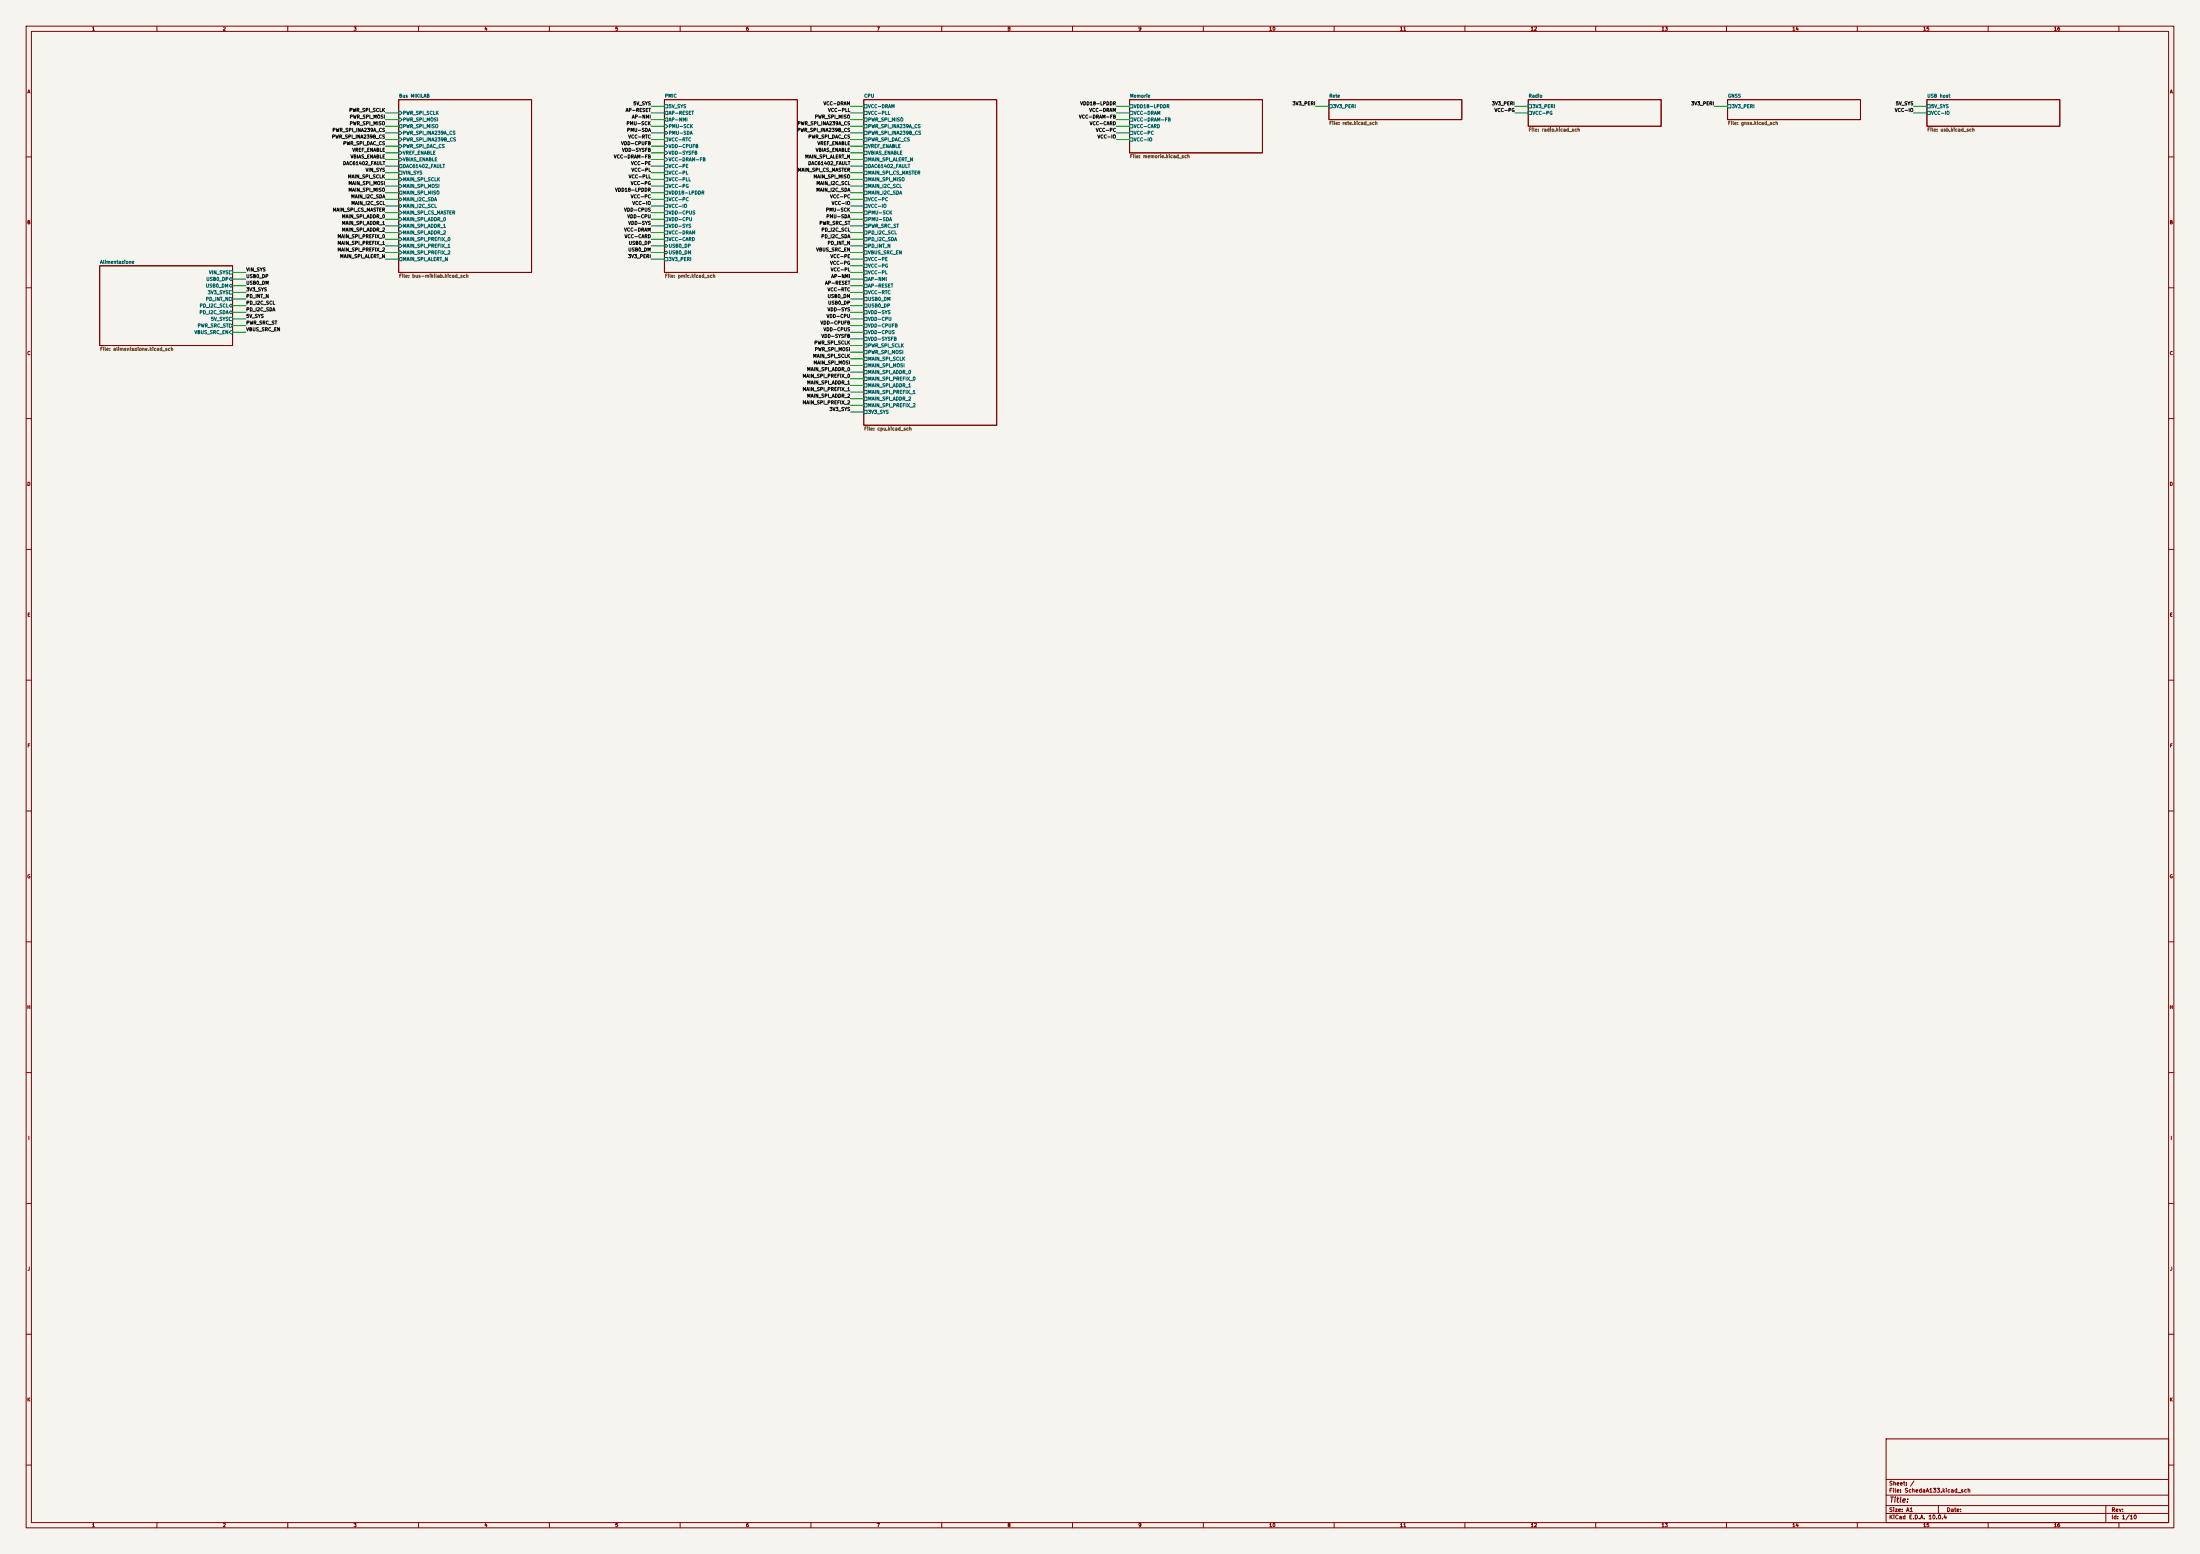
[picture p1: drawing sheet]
(kicad_sch
 (version 20260306)
 (generator "eeschema")
 (generator_version "10.0")
 (paper "A1")
 (lib_symbols)
 
    (sheet (at 152.4 38.1) (size 50.8 66.04) (exclude_from_sim no) (in_bom yes) (on_board yes) (dnp no) (fields_autoplaced yes) (stroke (width 0.1524) (type solid)) (fill (color 0 0 0 0)) (property "Sheetname" "Bus MIKILAB" (at 152.4 37.39 0) (effects (font (size 1.27 1.27)) (justify left bottom))) (property "Sheetfile" "bus-mikilab.kicad_sch" (at 152.4 104.72 0) (effects (font (size 1.27 1.27)) (justify left top))) (pin "PWR_SPI_SCLK" input (at 152.40 43.18 180) (effects (font (size 1.27 1.27)) (justify left))) (pin "PWR_SPI_MOSI" input (at 152.40 45.72 180) (effects (font (size 1.27 1.27)) (justify left))) (pin "PWR_SPI_MISO" output (at 152.40 48.26 180) (effects (font (size 1.27 1.27)) (justify left))) (pin "PWR_SPI_INA239A_CS" input (at 152.40 50.80 180) (effects (font (size 1.27 1.27)) (justify left))) (pin "PWR_SPI_INA239B_CS" input (at 152.40 53.34 180) (effects (font (size 1.27 1.27)) (justify left))) (pin "PWR_SPI_DAC_CS" input (at 152.40 55.88 180) (effects (font (size 1.27 1.27)) (justify left))) (pin "VREF_ENABLE" input (at 152.40 58.42 180) (effects (font (size 1.27 1.27)) (justify left))) (pin "VBIAS_ENABLE" input (at 152.40 60.96 180) (effects (font (size 1.27 1.27)) (justify left))) (pin "DAC61402_FAULT" output (at 152.40 63.50 180) (effects (font (size 1.27 1.27)) (justify left))) (pin "VIN_SYS" passive (at 152.40 66.04 180) (effects (font (size 1.27 1.27)) (justify left))) (pin "MAIN_SPI_SCLK" input (at 152.40 68.58 180) (effects (font (size 1.27 1.27)) (justify left))) (pin "MAIN_SPI_MOSI" input (at 152.40 71.12 180) (effects (font (size 1.27 1.27)) (justify left))) (pin "MAIN_SPI_MISO" output (at 152.40 73.66 180) (effects (font (size 1.27 1.27)) (justify left))) (pin "MAIN_I2C_SDA" bidirectional (at 152.40 76.20 180) (effects (font (size 1.27 1.27)) (justify left))) (pin "MAIN_I2C_SCL" bidirectional (at 152.40 78.74 180) (effects (font (size 1.27 1.27)) (justify left))) (pin "MAIN_SPI_CS_MASTER" input (at 152.40 81.28 180) (effects (font (size 1.27 1.27)) (justify left))) (pin "MAIN_SPI_ADDR_0" input (at 152.40 83.82 180) (effects (font (size 1.27 1.27)) (justify left))) (pin "MAIN_SPI_ADDR_1" input (at 152.40 86.36 180) (effects (font (size 1.27 1.27)) (justify left))) (pin "MAIN_SPI_ADDR_2" input (at 152.40 88.90 180) (effects (font (size 1.27 1.27)) (justify left))) (pin "MAIN_SPI_PREFIX_0" input (at 152.40 91.44 180) (effects (font (size 1.27 1.27)) (justify left))) (pin "MAIN_SPI_PREFIX_1" input (at 152.40 93.98 180) (effects (font (size 1.27 1.27)) (justify left))) (pin "MAIN_SPI_PREFIX_2" input (at 152.40 96.52 180) (effects (font (size 1.27 1.27)) (justify left))) (pin "MAIN_SPI_ALERT_N" output (at 152.40 99.06 180) (effects (font (size 1.27 1.27)) (justify left))))
 (sheet (at 38.1 101.6) (size 50.8 30.48) (exclude_from_sim no) (in_bom yes) (on_board yes) (dnp no) (fields_autoplaced yes) (stroke (width 0.1524) (type solid)) (fill (color 0 0 0 0)) (property "Sheetname" "Alimentazione" (at 38.1 100.89 0) (effects (font (size 1.27 1.27)) (justify left bottom))) (property "Sheetfile" "alimentazione.kicad_sch" (at 38.1 132.66 0) (effects (font (size 1.27 1.27)) (justify left top))) (pin "VIN_SYS" passive (at 88.90 104.14 0) (effects (font (size 1.27 1.27)) (justify right))) (pin "USB0_DP" bidirectional (at 88.90 106.68 0) (effects (font (size 1.27 1.27)) (justify right))) (pin "USB0_DM" bidirectional (at 88.90 109.22 0) (effects (font (size 1.27 1.27)) (justify right))) (pin "3V3_SYS" passive (at 88.90 111.76 0) (effects (font (size 1.27 1.27)) (justify right))) (pin "PD_INT_N" output (at 88.90 114.30 0) (effects (font (size 1.27 1.27)) (justify right))) (pin "PD_I2C_SCL" bidirectional (at 88.90 116.84 0) (effects (font (size 1.27 1.27)) (justify right))) (pin "PD_I2C_SDA" bidirectional (at 88.90 119.38 0) (effects (font (size 1.27 1.27)) (justify right))) (pin "5V_SYS" passive (at 88.90 121.92 0) (effects (font (size 1.27 1.27)) (justify right))) (pin "PWR_SRC_ST" output (at 88.90 124.46 0) (effects (font (size 1.27 1.27)) (justify right))) (pin "VBUS_SRC_EN" input (at 88.90 127.00 0) (effects (font (size 1.27 1.27)) (justify right))))
 (wire (pts (xy 88.90 104.14) (xy 93.98 104.14)) (stroke (width 0) (type default)))
 (label "VIN_SYS" (at 93.98 104.14 0) (effects (font (size 1.27 1.27)) (justify left bottom)))
 (wire (pts (xy 88.90 106.68) (xy 93.98 106.68)) (stroke (width 0) (type default)))
 (label "USB0_DP" (at 93.98 106.68 0) (effects (font (size 1.27 1.27)) (justify left bottom)))
 (wire (pts (xy 88.90 109.22) (xy 93.98 109.22)) (stroke (width 0) (type default)))
 (label "USB0_DM" (at 93.98 109.22 0) (effects (font (size 1.27 1.27)) (justify left bottom)))
 (wire (pts (xy 88.90 111.76) (xy 93.98 111.76)) (stroke (width 0) (type default)))
 (label "3V3_SYS" (at 93.98 111.76 0) (effects (font (size 1.27 1.27)) (justify left bottom)))
 (wire (pts (xy 88.90 114.30) (xy 93.98 114.30)) (stroke (width 0) (type default)))
 (label "PD_INT_N" (at 93.98 114.30 0) (effects (font (size 1.27 1.27)) (justify left bottom)))
 (wire (pts (xy 88.90 116.84) (xy 93.98 116.84)) (stroke (width 0) (type default)))
 (label "PD_I2C_SCL" (at 93.98 116.84 0) (effects (font (size 1.27 1.27)) (justify left bottom)))
 (wire (pts (xy 88.90 119.38) (xy 93.98 119.38)) (stroke (width 0) (type default)))
 (label "PD_I2C_SDA" (at 93.98 119.38 0) (effects (font (size 1.27 1.27)) (justify left bottom)))
 (wire (pts (xy 88.90 121.92) (xy 93.98 121.92)) (stroke (width 0) (type default)))
 (label "5V_SYS" (at 93.98 121.92 0) (effects (font (size 1.27 1.27)) (justify left bottom)))
 (wire (pts (xy 88.90 124.46) (xy 93.98 124.46)) (stroke (width 0) (type default)))
 (label "PWR_SRC_ST" (at 93.98 124.46 0) (effects (font (size 1.27 1.27)) (justify left bottom)))
 (wire (pts (xy 88.90 127.00) (xy 93.98 127.00)) (stroke (width 0) (type default)))
 (label "VBUS_SRC_EN" (at 93.98 127.00 0) (effects (font (size 1.27 1.27)) (justify left bottom)))
 
 
 (wire (pts (xy 152.40 43.18) (xy 147.32 43.18)) (stroke (width 0) (type default)))
 (label "PWR_SPI_SCLK" (at 147.32 43.18 180) (effects (font (size 1.27 1.27)) (justify right bottom)))
 (wire (pts (xy 152.40 45.72) (xy 147.32 45.72)) (stroke (width 0) (type default)))
 (label "PWR_SPI_MOSI" (at 147.32 45.72 180) (effects (font (size 1.27 1.27)) (justify right bottom)))
 (wire (pts (xy 152.40 48.26) (xy 147.32 48.26)) (stroke (width 0) (type default)))
 (label "PWR_SPI_MISO" (at 147.32 48.26 180) (effects (font (size 1.27 1.27)) (justify right bottom)))
 (wire (pts (xy 152.40 50.80) (xy 147.32 50.80)) (stroke (width 0) (type default)))
 (label "PWR_SPI_INA239A_CS" (at 147.32 50.80 180) (effects (font (size 1.27 1.27)) (justify right bottom)))
 (wire (pts (xy 152.40 53.34) (xy 147.32 53.34)) (stroke (width 0) (type default)))
 (label "PWR_SPI_INA239B_CS" (at 147.32 53.34 180) (effects (font (size 1.27 1.27)) (justify right bottom)))
 (wire (pts (xy 152.40 55.88) (xy 147.32 55.88)) (stroke (width 0) (type default)))
 (label "PWR_SPI_DAC_CS" (at 147.32 55.88 180) (effects (font (size 1.27 1.27)) (justify right bottom)))
 (wire (pts (xy 152.40 58.42) (xy 147.32 58.42)) (stroke (width 0) (type default)))
 (label "VREF_ENABLE" (at 147.32 58.42 180) (effects (font (size 1.27 1.27)) (justify right bottom)))
 (wire (pts (xy 152.40 60.96) (xy 147.32 60.96)) (stroke (width 0) (type default)))
 (label "VBIAS_ENABLE" (at 147.32 60.96 180) (effects (font (size 1.27 1.27)) (justify right bottom)))
 (wire (pts (xy 152.40 63.50) (xy 147.32 63.50)) (stroke (width 0) (type default)))
 (label "DAC61402_FAULT" (at 147.32 63.50 180) (effects (font (size 1.27 1.27)) (justify right bottom)))
 (wire (pts (xy 152.40 66.04) (xy 147.32 66.04)) (stroke (width 0) (type default)))
 (label "VIN_SYS" (at 147.32 66.04 180) (effects (font (size 1.27 1.27)) (justify right bottom)))
 (wire (pts (xy 152.40 68.58) (xy 147.32 68.58)) (stroke (width 0) (type default)))
 (label "MAIN_SPI_SCLK" (at 147.32 68.58 180) (effects (font (size 1.27 1.27)) (justify right bottom)))
 (wire (pts (xy 152.40 71.12) (xy 147.32 71.12)) (stroke (width 0) (type default)))
 (label "MAIN_SPI_MOSI" (at 147.32 71.12 180) (effects (font (size 1.27 1.27)) (justify right bottom)))
 (wire (pts (xy 152.40 73.66) (xy 147.32 73.66)) (stroke (width 0) (type default)))
 (label "MAIN_SPI_MISO" (at 147.32 73.66 180) (effects (font (size 1.27 1.27)) (justify right bottom)))
 (wire (pts (xy 152.40 76.20) (xy 147.32 76.20)) (stroke (width 0) (type default)))
 (label "MAIN_I2C_SDA" (at 147.32 76.20 180) (effects (font (size 1.27 1.27)) (justify right bottom)))
 (wire (pts (xy 152.40 78.74) (xy 147.32 78.74)) (stroke (width 0) (type default)))
 (label "MAIN_I2C_SCL" (at 147.32 78.74 180) (effects (font (size 1.27 1.27)) (justify right bottom)))
 (wire (pts (xy 152.40 81.28) (xy 147.32 81.28)) (stroke (width 0) (type default)))
 (label "MAIN_SPI_CS_MASTER" (at 147.32 81.28 180) (effects (font (size 1.27 1.27)) (justify right bottom)))
 (wire (pts (xy 152.40 83.82) (xy 147.32 83.82)) (stroke (width 0) (type default)))
 (label "MAIN_SPI_ADDR_0" (at 147.32 83.82 180) (effects (font (size 1.27 1.27)) (justify right bottom)))
 (wire (pts (xy 152.40 86.36) (xy 147.32 86.36)) (stroke (width 0) (type default)))
 (label "MAIN_SPI_ADDR_1" (at 147.32 86.36 180) (effects (font (size 1.27 1.27)) (justify right bottom)))
 (wire (pts (xy 152.40 88.90) (xy 147.32 88.90)) (stroke (width 0) (type default)))
 (label "MAIN_SPI_ADDR_2" (at 147.32 88.90 180) (effects (font (size 1.27 1.27)) (justify right bottom)))
 (wire (pts (xy 152.40 91.44) (xy 147.32 91.44)) (stroke (width 0) (type default)))
 (label "MAIN_SPI_PREFIX_0" (at 147.32 91.44 180) (effects (font (size 1.27 1.27)) (justify right bottom)))
 (wire (pts (xy 152.40 93.98) (xy 147.32 93.98)) (stroke (width 0) (type default)))
 (label "MAIN_SPI_PREFIX_1" (at 147.32 93.98 180) (effects (font (size 1.27 1.27)) (justify right bottom)))
 (wire (pts (xy 152.40 96.52) (xy 147.32 96.52)) (stroke (width 0) (type default)))
 (label "MAIN_SPI_PREFIX_2" (at 147.32 96.52 180) (effects (font (size 1.27 1.27)) (justify right bottom)))
 (wire (pts (xy 152.40 99.06) (xy 147.32 99.06)) (stroke (width 0) (type default)))
 (label "MAIN_SPI_ALERT_N" (at 147.32 99.06 180) (effects (font (size 1.27 1.27)) (justify right bottom)))
 (sheet (at 254.0 38.1) (size 50.8 66.04) (exclude_from_sim no) (in_bom yes) (on_board yes) (dnp no) (fields_autoplaced yes) (stroke (width 0.1524) (type solid)) (fill (color 0 0 0 0)) (property "Sheetname" "PMIC" (at 254.0 37.39 0) (effects (font (size 1.27 1.27)) (justify left bottom))) (property "Sheetfile" "pmic.kicad_sch" (at 254.0 104.72 0) (effects (font (size 1.27 1.27)) (justify left top))) (pin "5V_SYS" passive (at 254.00 40.64 180) (effects (font (size 1.27 1.27)) (justify left))) (pin "AP-RESET" output (at 254.00 43.18 180) (effects (font (size 1.27 1.27)) (justify left))) (pin "AP-NMI" output (at 254.00 45.72 180) (effects (font (size 1.27 1.27)) (justify left))) (pin "PMU-SCK" input (at 254.00 48.26 180) (effects (font (size 1.27 1.27)) (justify left))) (pin "PMU-SDA" bidirectional (at 254.00 50.80 180) (effects (font (size 1.27 1.27)) (justify left))) (pin "VCC-RTC" passive (at 254.00 53.34 180) (effects (font (size 1.27 1.27)) (justify left))) (pin "VDD-CPUFB" input (at 254.00 55.88 180) (effects (font (size 1.27 1.27)) (justify left))) (pin "VDD-SYSFB" input (at 254.00 58.42 180) (effects (font (size 1.27 1.27)) (justify left))) (pin "VCC-DRAM-FB" input (at 254.00 60.96 180) (effects (font (size 1.27 1.27)) (justify left))) (pin "VCC-PE" passive (at 254.00 63.50 180) (effects (font (size 1.27 1.27)) (justify left))) (pin "VCC-PL" passive (at 254.00 66.04 180) (effects (font (size 1.27 1.27)) (justify left))) (pin "VCC-PLL" passive (at 254.00 68.58 180) (effects (font (size 1.27 1.27)) (justify left))) (pin "VCC-PG" passive (at 254.00 71.12 180) (effects (font (size 1.27 1.27)) (justify left))) (pin "VDD18-LPDDR" passive (at 254.00 73.66 180) (effects (font (size 1.27 1.27)) (justify left))) (pin "VCC-PC" passive (at 254.00 76.20 180) (effects (font (size 1.27 1.27)) (justify left))) (pin "VCC-IO" passive (at 254.00 78.74 180) (effects (font (size 1.27 1.27)) (justify left))) (pin "VDD-CPUS" passive (at 254.00 81.28 180) (effects (font (size 1.27 1.27)) (justify left))) (pin "VDD-CPU" passive (at 254.00 83.82 180) (effects (font (size 1.27 1.27)) (justify left))) (pin "VDD-SYS" passive (at 254.00 86.36 180) (effects (font (size 1.27 1.27)) (justify left))) (pin "VCC-DRAM" passive (at 254.00 88.90 180) (effects (font (size 1.27 1.27)) (justify left))) (pin "VCC-CARD" passive (at 254.00 91.44 180) (effects (font (size 1.27 1.27)) (justify left))) (pin "USB0_DP" bidirectional (at 254.00 93.98 180) (effects (font (size 1.27 1.27)) (justify left))) (pin "USB0_DM" bidirectional (at 254.00 96.52 180) (effects (font (size 1.27 1.27)) (justify left))) (pin "3V3_PERI" passive (at 254.00 99.06 180) (effects (font (size 1.27 1.27)) (justify left))))
 (wire (pts (xy 254.00 40.64) (xy 248.92 40.64)) (stroke (width 0) (type default)))
 (label "5V_SYS" (at 248.92 40.64 180) (effects (font (size 1.27 1.27)) (justify right bottom)))
 (wire (pts (xy 254.00 43.18) (xy 248.92 43.18)) (stroke (width 0) (type default)))
 (label "AP-RESET" (at 248.92 43.18 180) (effects (font (size 1.27 1.27)) (justify right bottom)))
 (wire (pts (xy 254.00 45.72) (xy 248.92 45.72)) (stroke (width 0) (type default)))
 (label "AP-NMI" (at 248.92 45.72 180) (effects (font (size 1.27 1.27)) (justify right bottom)))
 (wire (pts (xy 254.00 48.26) (xy 248.92 48.26)) (stroke (width 0) (type default)))
 (label "PMU-SCK" (at 248.92 48.26 180) (effects (font (size 1.27 1.27)) (justify right bottom)))
 (wire (pts (xy 254.00 50.80) (xy 248.92 50.80)) (stroke (width 0) (type default)))
 (label "PMU-SDA" (at 248.92 50.80 180) (effects (font (size 1.27 1.27)) (justify right bottom)))
 (wire (pts (xy 254.00 53.34) (xy 248.92 53.34)) (stroke (width 0) (type default)))
 (label "VCC-RTC" (at 248.92 53.34 180) (effects (font (size 1.27 1.27)) (justify right bottom)))
 (wire (pts (xy 254.00 55.88) (xy 248.92 55.88)) (stroke (width 0) (type default)))
 (label "VDD-CPUFB" (at 248.92 55.88 180) (effects (font (size 1.27 1.27)) (justify right bottom)))
 (wire (pts (xy 254.00 58.42) (xy 248.92 58.42)) (stroke (width 0) (type default)))
 (label "VDD-SYSFB" (at 248.92 58.42 180) (effects (font (size 1.27 1.27)) (justify right bottom)))
 (wire (pts (xy 254.00 60.96) (xy 248.92 60.96)) (stroke (width 0) (type default)))
 (label "VCC-DRAM-FB" (at 248.92 60.96 180) (effects (font (size 1.27 1.27)) (justify right bottom)))
 (wire (pts (xy 254.00 63.50) (xy 248.92 63.50)) (stroke (width 0) (type default)))
 (label "VCC-PE" (at 248.92 63.50 180) (effects (font (size 1.27 1.27)) (justify right bottom)))
 (wire (pts (xy 254.00 66.04) (xy 248.92 66.04)) (stroke (width 0) (type default)))
 (label "VCC-PL" (at 248.92 66.04 180) (effects (font (size 1.27 1.27)) (justify right bottom)))
 (wire (pts (xy 254.00 68.58) (xy 248.92 68.58)) (stroke (width 0) (type default)))
 (label "VCC-PLL" (at 248.92 68.58 180) (effects (font (size 1.27 1.27)) (justify right bottom)))
 (wire (pts (xy 254.00 71.12) (xy 248.92 71.12)) (stroke (width 0) (type default)))
 (label "VCC-PG" (at 248.92 71.12 180) (effects (font (size 1.27 1.27)) (justify right bottom)))
 (wire (pts (xy 254.00 73.66) (xy 248.92 73.66)) (stroke (width 0) (type default)))
 (label "VDD18-LPDDR" (at 248.92 73.66 180) (effects (font (size 1.27 1.27)) (justify right bottom)))
 (wire (pts (xy 254.00 76.20) (xy 248.92 76.20)) (stroke (width 0) (type default)))
 (label "VCC-PC" (at 248.92 76.20 180) (effects (font (size 1.27 1.27)) (justify right bottom)))
 (wire (pts (xy 254.00 78.74) (xy 248.92 78.74)) (stroke (width 0) (type default)))
 (label "VCC-IO" (at 248.92 78.74 180) (effects (font (size 1.27 1.27)) (justify right bottom)))
 (wire (pts (xy 254.00 81.28) (xy 248.92 81.28)) (stroke (width 0) (type default)))
 (label "VDD-CPUS" (at 248.92 81.28 180) (effects (font (size 1.27 1.27)) (justify right bottom)))
 (wire (pts (xy 254.00 83.82) (xy 248.92 83.82)) (stroke (width 0) (type default)))
 (label "VDD-CPU" (at 248.92 83.82 180) (effects (font (size 1.27 1.27)) (justify right bottom)))
 (wire (pts (xy 254.00 86.36) (xy 248.92 86.36)) (stroke (width 0) (type default)))
 (label "VDD-SYS" (at 248.92 86.36 180) (effects (font (size 1.27 1.27)) (justify right bottom)))
 (wire (pts (xy 254.00 88.90) (xy 248.92 88.90)) (stroke (width 0) (type default)))
 (label "VCC-DRAM" (at 248.92 88.90 180) (effects (font (size 1.27 1.27)) (justify right bottom)))
 (wire (pts (xy 254.00 91.44) (xy 248.92 91.44)) (stroke (width 0) (type default)))
 (label "VCC-CARD" (at 248.92 91.44 180) (effects (font (size 1.27 1.27)) (justify right bottom)))
 (wire (pts (xy 254.00 93.98) (xy 248.92 93.98)) (stroke (width 0) (type default)))
 (label "USB0_DP" (at 248.92 93.98 180) (effects (font (size 1.27 1.27)) (justify right bottom)))
 (wire (pts (xy 254.00 96.52) (xy 248.92 96.52)) (stroke (width 0) (type default)))
 (label "USB0_DM" (at 248.92 96.52 180) (effects (font (size 1.27 1.27)) (justify right bottom)))
 (wire (pts (xy 254.00 99.06) (xy 248.92 99.06)) (stroke (width 0) (type default)))
 (label "3V3_PERI" (at 248.92 99.06 180) (effects (font (size 1.27 1.27)) (justify right bottom)))
 (sheet (at 330.2 38.1) (size 50.8 124.46) (exclude_from_sim no) (in_bom yes) (on_board yes) (dnp no) (fields_autoplaced yes) (stroke (width 0.1524) (type solid)) (fill (color 0 0 0 0)) (property "Sheetname" "CPU" (at 330.2 37.39 0) (effects (font (size 1.27 1.27)) (justify left bottom))) (property "Sheetfile" "cpu.kicad_sch" (at 330.2 163.14 0) (effects (font (size 1.27 1.27)) (justify left top))) (pin "VCC-DRAM" passive (at 330.20 40.64 180) (effects (font (size 1.27 1.27)) (justify left))) (pin "VCC-PLL" passive (at 330.20 43.18 180) (effects (font (size 1.27 1.27)) (justify left))) (pin "PWR_SPI_MISO" passive (at 330.20 45.72 180) (effects (font (size 1.27 1.27)) (justify left))) (pin "PWR_SPI_INA239A_CS" passive (at 330.20 48.26 180) (effects (font (size 1.27 1.27)) (justify left))) (pin "PWR_SPI_INA239B_CS" passive (at 330.20 50.80 180) (effects (font (size 1.27 1.27)) (justify left))) (pin "PWR_SPI_DAC_CS" passive (at 330.20 53.34 180) (effects (font (size 1.27 1.27)) (justify left))) (pin "VREF_ENABLE" passive (at 330.20 55.88 180) (effects (font (size 1.27 1.27)) (justify left))) (pin "VBIAS_ENABLE" passive (at 330.20 58.42 180) (effects (font (size 1.27 1.27)) (justify left))) (pin "MAIN_SPI_ALERT_N" passive (at 330.20 60.96 180) (effects (font (size 1.27 1.27)) (justify left))) (pin "DAC61402_FAULT" passive (at 330.20 63.50 180) (effects (font (size 1.27 1.27)) (justify left))) (pin "MAIN_SPI_CS_MASTER" passive (at 330.20 66.04 180) (effects (font (size 1.27 1.27)) (justify left))) (pin "MAIN_SPI_MISO" passive (at 330.20 68.58 180) (effects (font (size 1.27 1.27)) (justify left))) (pin "MAIN_I2C_SCL" passive (at 330.20 71.12 180) (effects (font (size 1.27 1.27)) (justify left))) (pin "MAIN_I2C_SDA" passive (at 330.20 73.66 180) (effects (font (size 1.27 1.27)) (justify left))) (pin "VCC-PC" passive (at 330.20 76.20 180) (effects (font (size 1.27 1.27)) (justify left))) (pin "VCC-IO" passive (at 330.20 78.74 180) (effects (font (size 1.27 1.27)) (justify left))) (pin "PMU-SCK" passive (at 330.20 81.28 180) (effects (font (size 1.27 1.27)) (justify left))) (pin "PMU-SDA" passive (at 330.20 83.82 180) (effects (font (size 1.27 1.27)) (justify left))) (pin "PWR_SRC_ST" passive (at 330.20 86.36 180) (effects (font (size 1.27 1.27)) (justify left))) (pin "PD_I2C_SCL" passive (at 330.20 88.90 180) (effects (font (size 1.27 1.27)) (justify left))) (pin "PD_I2C_SDA" passive (at 330.20 91.44 180) (effects (font (size 1.27 1.27)) (justify left))) (pin "PD_INT_N" passive (at 330.20 93.98 180) (effects (font (size 1.27 1.27)) (justify left))) (pin "VBUS_SRC_EN" passive (at 330.20 96.52 180) (effects (font (size 1.27 1.27)) (justify left))) (pin "VCC-PE" passive (at 330.20 99.06 180) (effects (font (size 1.27 1.27)) (justify left))) (pin "VCC-PG" passive (at 330.20 101.60 180) (effects (font (size 1.27 1.27)) (justify left))) (pin "VCC-PL" passive (at 330.20 104.14 180) (effects (font (size 1.27 1.27)) (justify left))) (pin "AP-NMI" passive (at 330.20 106.68 180) (effects (font (size 1.27 1.27)) (justify left))) (pin "AP-RESET" passive (at 330.20 109.22 180) (effects (font (size 1.27 1.27)) (justify left))) (pin "VCC-RTC" passive (at 330.20 111.76 180) (effects (font (size 1.27 1.27)) (justify left))) (pin "USB0_DM" passive (at 330.20 114.30 180) (effects (font (size 1.27 1.27)) (justify left))) (pin "USB0_DP" passive (at 330.20 116.84 180) (effects (font (size 1.27 1.27)) (justify left))) (pin "VDD-SYS" passive (at 330.20 119.38 180) (effects (font (size 1.27 1.27)) (justify left))) (pin "VDD-CPU" passive (at 330.20 121.92 180) (effects (font (size 1.27 1.27)) (justify left))) (pin "VDD-CPUFB" passive (at 330.20 124.46 180) (effects (font (size 1.27 1.27)) (justify left))) (pin "VDD-CPUS" passive (at 330.20 127.00 180) (effects (font (size 1.27 1.27)) (justify left))) (pin "VDD-SYSFB" passive (at 330.20 129.54 180) (effects (font (size 1.27 1.27)) (justify left))) (pin "PWR_SPI_SCLK" passive (at 330.20 132.08 180) (effects (font (size 1.27 1.27)) (justify left))) (pin "PWR_SPI_MOSI" passive (at 330.20 134.62 180) (effects (font (size 1.27 1.27)) (justify left))) (pin "MAIN_SPI_SCLK" passive (at 330.20 137.16 180) (effects (font (size 1.27 1.27)) (justify left))) (pin "MAIN_SPI_MOSI" passive (at 330.20 139.70 180) (effects (font (size 1.27 1.27)) (justify left))) (pin "MAIN_SPI_ADDR_0" passive (at 330.20 142.24 180) (effects (font (size 1.27 1.27)) (justify left))) (pin "MAIN_SPI_PREFIX_0" passive (at 330.20 144.78 180) (effects (font (size 1.27 1.27)) (justify left))) (pin "MAIN_SPI_ADDR_1" passive (at 330.20 147.32 180) (effects (font (size 1.27 1.27)) (justify left))) (pin "MAIN_SPI_PREFIX_1" passive (at 330.20 149.86 180) (effects (font (size 1.27 1.27)) (justify left))) (pin "MAIN_SPI_ADDR_2" passive (at 330.20 152.40 180) (effects (font (size 1.27 1.27)) (justify left))) (pin "MAIN_SPI_PREFIX_2" passive (at 330.20 154.94 180) (effects (font (size 1.27 1.27)) (justify left))) (pin "3V3_SYS" passive (at 330.20 157.48 180) (effects (font (size 1.27 1.27)) (justify left))))
 (wire (pts (xy 330.20 40.64) (xy 325.12 40.64)) (stroke (width 0) (type default)))
 (label "VCC-DRAM" (at 325.12 40.64 180) (effects (font (size 1.27 1.27)) (justify right bottom)))
 (wire (pts (xy 330.20 43.18) (xy 325.12 43.18)) (stroke (width 0) (type default)))
 (label "VCC-PLL" (at 325.12 43.18 180) (effects (font (size 1.27 1.27)) (justify right bottom)))
 (wire (pts (xy 330.20 45.72) (xy 325.12 45.72)) (stroke (width 0) (type default)))
 (label "PWR_SPI_MISO" (at 325.12 45.72 180) (effects (font (size 1.27 1.27)) (justify right bottom)))
 (wire (pts (xy 330.20 48.26) (xy 325.12 48.26)) (stroke (width 0) (type default)))
 (label "PWR_SPI_INA239A_CS" (at 325.12 48.26 180) (effects (font (size 1.27 1.27)) (justify right bottom)))
 (wire (pts (xy 330.20 50.80) (xy 325.12 50.80)) (stroke (width 0) (type default)))
 (label "PWR_SPI_INA239B_CS" (at 325.12 50.80 180) (effects (font (size 1.27 1.27)) (justify right bottom)))
 (wire (pts (xy 330.20 53.34) (xy 325.12 53.34)) (stroke (width 0) (type default)))
 (label "PWR_SPI_DAC_CS" (at 325.12 53.34 180) (effects (font (size 1.27 1.27)) (justify right bottom)))
 (wire (pts (xy 330.20 55.88) (xy 325.12 55.88)) (stroke (width 0) (type default)))
 (label "VREF_ENABLE" (at 325.12 55.88 180) (effects (font (size 1.27 1.27)) (justify right bottom)))
 (wire (pts (xy 330.20 58.42) (xy 325.12 58.42)) (stroke (width 0) (type default)))
 (label "VBIAS_ENABLE" (at 325.12 58.42 180) (effects (font (size 1.27 1.27)) (justify right bottom)))
 (wire (pts (xy 330.20 60.96) (xy 325.12 60.96)) (stroke (width 0) (type default)))
 (label "MAIN_SPI_ALERT_N" (at 325.12 60.96 180) (effects (font (size 1.27 1.27)) (justify right bottom)))
 (wire (pts (xy 330.20 63.50) (xy 325.12 63.50)) (stroke (width 0) (type default)))
 (label "DAC61402_FAULT" (at 325.12 63.50 180) (effects (font (size 1.27 1.27)) (justify right bottom)))
 (wire (pts (xy 330.20 66.04) (xy 325.12 66.04)) (stroke (width 0) (type default)))
 (label "MAIN_SPI_CS_MASTER" (at 325.12 66.04 180) (effects (font (size 1.27 1.27)) (justify right bottom)))
 (wire (pts (xy 330.20 68.58) (xy 325.12 68.58)) (stroke (width 0) (type default)))
 (label "MAIN_SPI_MISO" (at 325.12 68.58 180) (effects (font (size 1.27 1.27)) (justify right bottom)))
 (wire (pts (xy 330.20 71.12) (xy 325.12 71.12)) (stroke (width 0) (type default)))
 (label "MAIN_I2C_SCL" (at 325.12 71.12 180) (effects (font (size 1.27 1.27)) (justify right bottom)))
 (wire (pts (xy 330.20 73.66) (xy 325.12 73.66)) (stroke (width 0) (type default)))
 (label "MAIN_I2C_SDA" (at 325.12 73.66 180) (effects (font (size 1.27 1.27)) (justify right bottom)))
 (wire (pts (xy 330.20 76.20) (xy 325.12 76.20)) (stroke (width 0) (type default)))
 (label "VCC-PC" (at 325.12 76.20 180) (effects (font (size 1.27 1.27)) (justify right bottom)))
 (wire (pts (xy 330.20 78.74) (xy 325.12 78.74)) (stroke (width 0) (type default)))
 (label "VCC-IO" (at 325.12 78.74 180) (effects (font (size 1.27 1.27)) (justify right bottom)))
 (wire (pts (xy 330.20 81.28) (xy 325.12 81.28)) (stroke (width 0) (type default)))
 (label "PMU-SCK" (at 325.12 81.28 180) (effects (font (size 1.27 1.27)) (justify right bottom)))
 (wire (pts (xy 330.20 83.82) (xy 325.12 83.82)) (stroke (width 0) (type default)))
 (label "PMU-SDA" (at 325.12 83.82 180) (effects (font (size 1.27 1.27)) (justify right bottom)))
 (wire (pts (xy 330.20 86.36) (xy 325.12 86.36)) (stroke (width 0) (type default)))
 (label "PWR_SRC_ST" (at 325.12 86.36 180) (effects (font (size 1.27 1.27)) (justify right bottom)))
 (wire (pts (xy 330.20 88.90) (xy 325.12 88.90)) (stroke (width 0) (type default)))
 (label "PD_I2C_SCL" (at 325.12 88.90 180) (effects (font (size 1.27 1.27)) (justify right bottom)))
 (wire (pts (xy 330.20 91.44) (xy 325.12 91.44)) (stroke (width 0) (type default)))
 (label "PD_I2C_SDA" (at 325.12 91.44 180) (effects (font (size 1.27 1.27)) (justify right bottom)))
 (wire (pts (xy 330.20 93.98) (xy 325.12 93.98)) (stroke (width 0) (type default)))
 (label "PD_INT_N" (at 325.12 93.98 180) (effects (font (size 1.27 1.27)) (justify right bottom)))
 (wire (pts (xy 330.20 96.52) (xy 325.12 96.52)) (stroke (width 0) (type default)))
 (label "VBUS_SRC_EN" (at 325.12 96.52 180) (effects (font (size 1.27 1.27)) (justify right bottom)))
 (wire (pts (xy 330.20 99.06) (xy 325.12 99.06)) (stroke (width 0) (type default)))
 (label "VCC-PE" (at 325.12 99.06 180) (effects (font (size 1.27 1.27)) (justify right bottom)))
 (wire (pts (xy 330.20 101.60) (xy 325.12 101.60)) (stroke (width 0) (type default)))
 (label "VCC-PG" (at 325.12 101.60 180) (effects (font (size 1.27 1.27)) (justify right bottom)))
 (wire (pts (xy 330.20 104.14) (xy 325.12 104.14)) (stroke (width 0) (type default)))
 (label "VCC-PL" (at 325.12 104.14 180) (effects (font (size 1.27 1.27)) (justify right bottom)))
 (wire (pts (xy 330.20 106.68) (xy 325.12 106.68)) (stroke (width 0) (type default)))
 (label "AP-NMI" (at 325.12 106.68 180) (effects (font (size 1.27 1.27)) (justify right bottom)))
 (wire (pts (xy 330.20 109.22) (xy 325.12 109.22)) (stroke (width 0) (type default)))
 (label "AP-RESET" (at 325.12 109.22 180) (effects (font (size 1.27 1.27)) (justify right bottom)))
 (wire (pts (xy 330.20 111.76) (xy 325.12 111.76)) (stroke (width 0) (type default)))
 (label "VCC-RTC" (at 325.12 111.76 180) (effects (font (size 1.27 1.27)) (justify right bottom)))
 (wire (pts (xy 330.20 114.30) (xy 325.12 114.30)) (stroke (width 0) (type default)))
 (label "USB0_DM" (at 325.12 114.30 180) (effects (font (size 1.27 1.27)) (justify right bottom)))
 (wire (pts (xy 330.20 116.84) (xy 325.12 116.84)) (stroke (width 0) (type default)))
 (label "USB0_DP" (at 325.12 116.84 180) (effects (font (size 1.27 1.27)) (justify right bottom)))
 (wire (pts (xy 330.20 119.38) (xy 325.12 119.38)) (stroke (width 0) (type default)))
 (label "VDD-SYS" (at 325.12 119.38 180) (effects (font (size 1.27 1.27)) (justify right bottom)))
 (wire (pts (xy 330.20 121.92) (xy 325.12 121.92)) (stroke (width 0) (type default)))
 (label "VDD-CPU" (at 325.12 121.92 180) (effects (font (size 1.27 1.27)) (justify right bottom)))
 (wire (pts (xy 330.20 124.46) (xy 325.12 124.46)) (stroke (width 0) (type default)))
 (label "VDD-CPUFB" (at 325.12 124.46 180) (effects (font (size 1.27 1.27)) (justify right bottom)))
 (wire (pts (xy 330.20 127.00) (xy 325.12 127.00)) (stroke (width 0) (type default)))
 (label "VDD-CPUS" (at 325.12 127.00 180) (effects (font (size 1.27 1.27)) (justify right bottom)))
 (wire (pts (xy 330.20 129.54) (xy 325.12 129.54)) (stroke (width 0) (type default)))
 (label "VDD-SYSFB" (at 325.12 129.54 180) (effects (font (size 1.27 1.27)) (justify right bottom)))
 (wire (pts (xy 330.20 132.08) (xy 325.12 132.08)) (stroke (width 0) (type default)))
 (label "PWR_SPI_SCLK" (at 325.12 132.08 180) (effects (font (size 1.27 1.27)) (justify right bottom)))
 (wire (pts (xy 330.20 134.62) (xy 325.12 134.62)) (stroke (width 0) (type default)))
 (label "PWR_SPI_MOSI" (at 325.12 134.62 180) (effects (font (size 1.27 1.27)) (justify right bottom)))
 (wire (pts (xy 330.20 137.16) (xy 325.12 137.16)) (stroke (width 0) (type default)))
 (label "MAIN_SPI_SCLK" (at 325.12 137.16 180) (effects (font (size 1.27 1.27)) (justify right bottom)))
 (wire (pts (xy 330.20 139.70) (xy 325.12 139.70)) (stroke (width 0) (type default)))
 (label "MAIN_SPI_MOSI" (at 325.12 139.70 180) (effects (font (size 1.27 1.27)) (justify right bottom)))
 (wire (pts (xy 330.20 142.24) (xy 325.12 142.24)) (stroke (width 0) (type default)))
 (label "MAIN_SPI_ADDR_0" (at 325.12 142.24 180) (effects (font (size 1.27 1.27)) (justify right bottom)))
 (wire (pts (xy 330.20 144.78) (xy 325.12 144.78)) (stroke (width 0) (type default)))
 (label "MAIN_SPI_PREFIX_0" (at 325.12 144.78 180) (effects (font (size 1.27 1.27)) (justify right bottom)))
 (wire (pts (xy 330.20 147.32) (xy 325.12 147.32)) (stroke (width 0) (type default)))
 (label "MAIN_SPI_ADDR_1" (at 325.12 147.32 180) (effects (font (size 1.27 1.27)) (justify right bottom)))
 (wire (pts (xy 330.20 149.86) (xy 325.12 149.86)) (stroke (width 0) (type default)))
 (label "MAIN_SPI_PREFIX_1" (at 325.12 149.86 180) (effects (font (size 1.27 1.27)) (justify right bottom)))
 (wire (pts (xy 330.20 152.40) (xy 325.12 152.40)) (stroke (width 0) (type default)))
 (label "MAIN_SPI_ADDR_2" (at 325.12 152.40 180) (effects (font (size 1.27 1.27)) (justify right bottom)))
 (wire (pts (xy 330.20 154.94) (xy 325.12 154.94)) (stroke (width 0) (type default)))
 (label "MAIN_SPI_PREFIX_2" (at 325.12 154.94 180) (effects (font (size 1.27 1.27)) (justify right bottom)))
 (wire (pts (xy 330.20 157.48) (xy 325.12 157.48)) (stroke (width 0) (type default)))
 (label "3V3_SYS" (at 325.12 157.48 180) (effects (font (size 1.27 1.27)) (justify right bottom)))
 (sheet (at 431.8 38.1) (size 50.8 20.32) (exclude_from_sim no) (in_bom yes) (on_board yes) (dnp no) (fields_autoplaced yes) (stroke (width 0.1524) (type solid)) (fill (color 0 0 0 0)) (property "Sheetname" "Memorie" (at 431.8 37.39 0) (effects (font (size 1.27 1.27)) (justify left bottom))) (property "Sheetfile" "memorie.kicad_sch" (at 431.8 59.00 0) (effects (font (size 1.27 1.27)) (justify left top))) (pin "VDD18-LPDDR" passive (at 431.80 40.64 180) (effects (font (size 1.27 1.27)) (justify left))) (pin "VCC-DRAM" passive (at 431.80 43.18 180) (effects (font (size 1.27 1.27)) (justify left))) (pin "VCC-DRAM-FB" passive (at 431.80 45.72 180) (effects (font (size 1.27 1.27)) (justify left))) (pin "VCC-CARD" passive (at 431.80 48.26 180) (effects (font (size 1.27 1.27)) (justify left))) (pin "VCC-PC" passive (at 431.80 50.80 180) (effects (font (size 1.27 1.27)) (justify left))) (pin "VCC-IO" passive (at 431.80 53.34 180) (effects (font (size 1.27 1.27)) (justify left))))
 (wire (pts (xy 431.80 40.64) (xy 426.72 40.64)) (stroke (width 0) (type default)))
 (label "VDD18-LPDDR" (at 426.72 40.64 180) (effects (font (size 1.27 1.27)) (justify right bottom)))
 (wire (pts (xy 431.80 43.18) (xy 426.72 43.18)) (stroke (width 0) (type default)))
 (label "VCC-DRAM" (at 426.72 43.18 180) (effects (font (size 1.27 1.27)) (justify right bottom)))
 (wire (pts (xy 431.80 45.72) (xy 426.72 45.72)) (stroke (width 0) (type default)))
 (label "VCC-DRAM-FB" (at 426.72 45.72 180) (effects (font (size 1.27 1.27)) (justify right bottom)))
 (wire (pts (xy 431.80 48.26) (xy 426.72 48.26)) (stroke (width 0) (type default)))
 (label "VCC-CARD" (at 426.72 48.26 180) (effects (font (size 1.27 1.27)) (justify right bottom)))
 (wire (pts (xy 431.80 50.80) (xy 426.72 50.80)) (stroke (width 0) (type default)))
 (label "VCC-PC" (at 426.72 50.80 180) (effects (font (size 1.27 1.27)) (justify right bottom)))
 (wire (pts (xy 431.80 53.34) (xy 426.72 53.34)) (stroke (width 0) (type default)))
 (label "VCC-IO" (at 426.72 53.34 180) (effects (font (size 1.27 1.27)) (justify right bottom)))
 (sheet (at 508.0 38.1) (size 50.8 7.62) (exclude_from_sim no) (in_bom yes) (on_board yes) (dnp no) (fields_autoplaced yes) (stroke (width 0.1524) (type solid)) (fill (color 0 0 0 0)) (property "Sheetname" "Rete" (at 508.0 37.39 0) (effects (font (size 1.27 1.27)) (justify left bottom))) (property "Sheetfile" "rete.kicad_sch" (at 508.0 46.30 0) (effects (font (size 1.27 1.27)) (justify left top))) (pin "3V3_PERI" passive (at 508.00 40.64 180) (effects (font (size 1.27 1.27)) (justify left))))
 (wire (pts (xy 508.00 40.64) (xy 502.92 40.64)) (stroke (width 0) (type default)))
 (label "3V3_PERI" (at 502.92 40.64 180) (effects (font (size 1.27 1.27)) (justify right bottom)))
 (sheet (at 584.2 38.1) (size 50.8 10.16) (exclude_from_sim no) (in_bom yes) (on_board yes) (dnp no) (fields_autoplaced yes) (stroke (width 0.1524) (type solid)) (fill (color 0 0 0 0)) (property "Sheetname" "Radio" (at 584.2 37.39 0) (effects (font (size 1.27 1.27)) (justify left bottom))) (property "Sheetfile" "radio.kicad_sch" (at 584.2 48.84 0) (effects (font (size 1.27 1.27)) (justify left top))) (pin "3V3_PERI" passive (at 584.20 40.64 180) (effects (font (size 1.27 1.27)) (justify left))) (pin "VCC-PG" passive (at 584.20 43.18 180) (effects (font (size 1.27 1.27)) (justify left))))
 (wire (pts (xy 584.20 40.64) (xy 579.12 40.64)) (stroke (width 0) (type default)))
 (label "3V3_PERI" (at 579.12 40.64 180) (effects (font (size 1.27 1.27)) (justify right bottom)))
 (wire (pts (xy 584.20 43.18) (xy 579.12 43.18)) (stroke (width 0) (type default)))
 (label "VCC-PG" (at 579.12 43.18 180) (effects (font (size 1.27 1.27)) (justify right bottom)))
 (sheet (at 660.4 38.1) (size 50.8 7.62) (exclude_from_sim no) (in_bom yes) (on_board yes) (dnp no) (fields_autoplaced yes) (stroke (width 0.1524) (type solid)) (fill (color 0 0 0 0)) (property "Sheetname" "GNSS" (at 660.4 37.39 0) (effects (font (size 1.27 1.27)) (justify left bottom))) (property "Sheetfile" "gnss.kicad_sch" (at 660.4 46.30 0) (effects (font (size 1.27 1.27)) (justify left top))) (pin "3V3_PERI" passive (at 660.40 40.64 180) (effects (font (size 1.27 1.27)) (justify left))))
 (wire (pts (xy 660.40 40.64) (xy 655.32 40.64)) (stroke (width 0) (type default)))
 (label "3V3_PERI" (at 655.32 40.64 180) (effects (font (size 1.27 1.27)) (justify right bottom)))
 (sheet (at 736.6 38.1) (size 50.8 10.16) (exclude_from_sim no) (in_bom yes) (on_board yes) (dnp no) (fields_autoplaced yes) (stroke (width 0.1524) (type solid)) (fill (color 0 0 0 0)) (property "Sheetname" "USB host" (at 736.6 37.39 0) (effects (font (size 1.27 1.27)) (justify left bottom))) (property "Sheetfile" "usb.kicad_sch" (at 736.6 48.84 0) (effects (font (size 1.27 1.27)) (justify left top))) (pin "5V_SYS" passive (at 736.60 40.64 180) (effects (font (size 1.27 1.27)) (justify left))) (pin "VCC-IO" passive (at 736.60 43.18 180) (effects (font (size 1.27 1.27)) (justify left))))
 (wire (pts (xy 736.60 40.64) (xy 731.52 40.64)) (stroke (width 0) (type default)))
 (label "5V_SYS" (at 731.52 40.64 180) (effects (font (size 1.27 1.27)) (justify right bottom)))
 (wire (pts (xy 736.60 43.18) (xy 731.52 43.18)) (stroke (width 0) (type default)))
 (label "VCC-IO" (at 731.52 43.18 180) (effects (font (size 1.27 1.27)) (justify right bottom)))
 (sheet_instances
  (path ""
   (page "1")))
 (embedded_fonts no))
